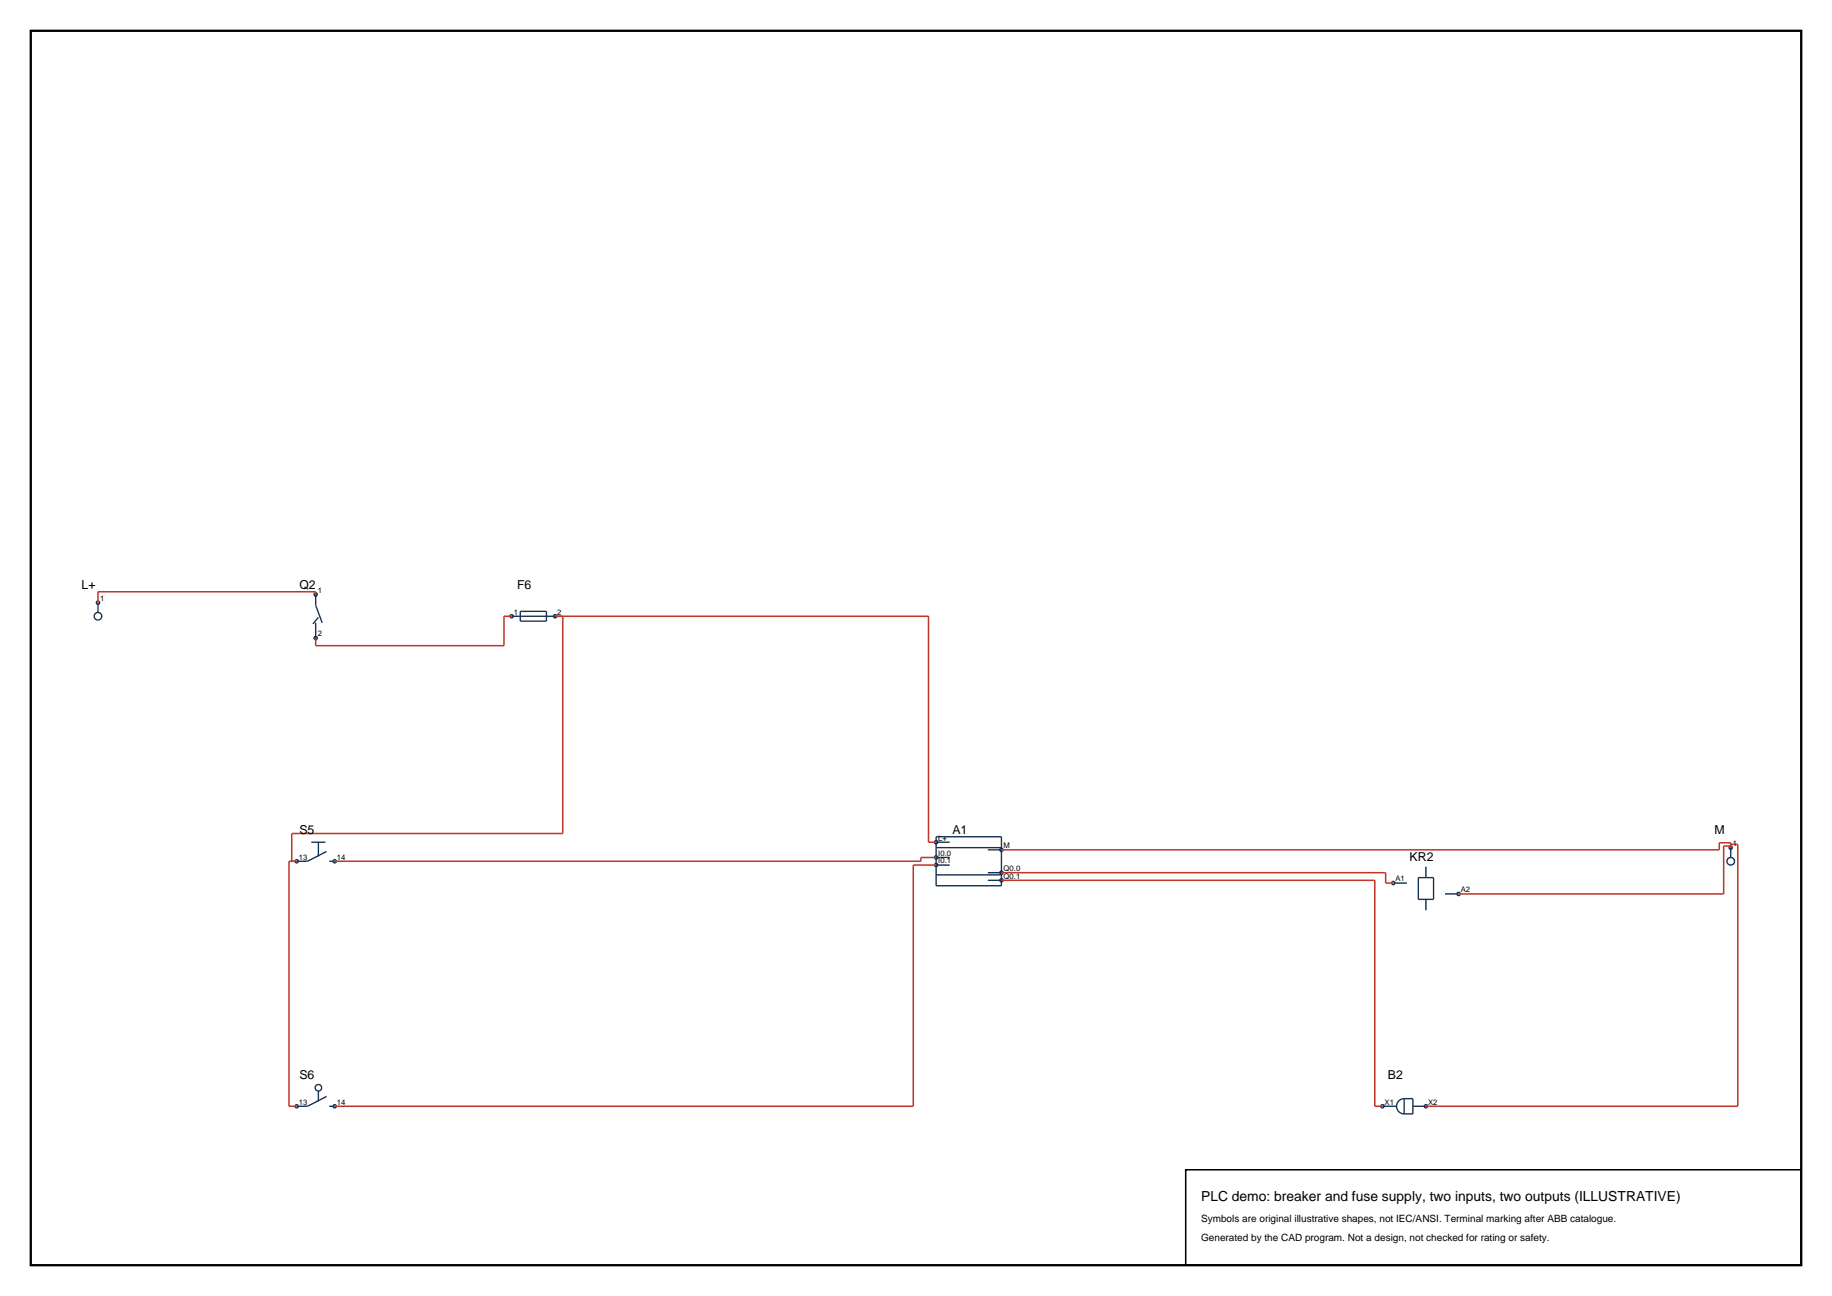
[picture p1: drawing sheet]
<svg xmlns="http://www.w3.org/2000/svg" width="420mm" height="297mm" viewBox="0 0 420 297" stroke-linecap="round" stroke-linejoin="round" font-family="sans-serif">
<path d="M7.1 7.1h405.8v282.8h-405.8z" fill="none" stroke="#000" stroke-width=".53"/>
<g fill="none" stroke="#143359" stroke-width=".32">
<path d="M22.5 138.1v2.3M22.5 138.1h.1M72.4 136.2v2.5l1.5 4M72.4 142.7v3.5M73 141.5l-1.3 1.5M117.3 141.2h10M119.3 140.1h6v2.2h-6zM71.4 193h3.2M73 193v3.3M74.9 195.1l-4.4 2.3h-2.5M75.5 197.4h1.2M214.6 191.8h15v11.2h-15z"/>
<path d="M214.6 194.3h15M214.6 193h3.1M214.6 196.5h3.1M214.6 198.2h3.1M226.5 194.8h3.1M226.5 200h3.1M326.9 198.6v2.5M396.8 194.3v2.2M214.6 200.5h15M226.5 201.7h3.1M319.4 202.4h3.1M325.2 201.1h3.5v5h-3.5z"/>
<path d="M326.9 206.1v2.5M331.3 204.9h3.1M73 250v2.4M74.9 251.3l-4.4 2.2h-2.5M75.5 253.5h1.2M316.9 253.5h3.3M321.9 251.8a1.75 1.75 0 0 0-1.7 1.7 1.75 1.75 0 0 0 1.7 1.8M321.9 251.8v3.5M321.9 251.8h2v3.5h-2M323.9 253.5h3"/>
<circle cx="22.5" cy="138.1" r=".37"/>
<circle cx="72.4" cy="136.2" r=".37"/>
<circle cx="22.5" cy="141.2" r=".87"/>
<circle cx="72.4" cy="146.2" r=".37"/>
<circle cx="117.3" cy="141.2" r=".37"/>
<circle cx="127.3" cy="141.2" r=".37"/>
<circle cx="68" cy="197.4" r=".37"/>
<circle cx="76.7" cy="197.4" r=".37"/>
<circle cx="214.6" cy="196.5" r=".37"/>
<circle cx="214.6" cy="198.2" r=".37"/>
<circle cx="214.6" cy="193" r=".37"/>
<circle cx="229.6" cy="200" r=".37"/>
<circle cx="229.6" cy="194.8" r=".37"/>
<circle cx="396.8" cy="194.3" r=".37"/>
<circle cx="396.8" cy="197.4" r=".87"/>
<circle cx="229.6" cy="201.7" r=".37"/>
<circle cx="319.4" cy="202.4" r=".38"/>
<circle cx="334.4" cy="204.9" r=".37"/>
<circle cx="68" cy="253.5" r=".37"/>
<circle cx="73" cy="249.3" r=".75"/>
<circle cx="76.7" cy="253.5" r=".37"/>
<circle cx="316.9" cy="253.5" r=".37"/>
<circle cx="326.9" cy="253.5" r=".37"/>
</g>
<path d="M72.4 136.2v-.6h-49.9v2.5M117.3 141.2h-1.8v6.8h-43.1v-1.8M127.3 141.2h85.6v51.8h1.7M129 141.2v49.8h-62.1v6.4M68 197.4h-1.7v56.1h1.7M214.6 196.5h-3.5v.9h-134.4M214.6 198.2h-5.2v55.3h-132.7M229.6 200h88.1v2.4h1.7M396.8 193.5h1.6v60h-71.5M396.8 193.9h-1.6v11h-60.8M396.8 194.3v-1.2h-2.6v1.7h-164.6M229.6 201.7h85.6v51.8h1.7" fill="none" stroke="#bf382b" stroke-width=".35"/>
<path d="M271.8 268.1h141.1v21.8h-141.1z" fill="none" stroke="#000" stroke-width=".35"/>
<text font-size="3.2" x="275.4" y="275.1">PLC demo: breaker and fuse supply, two inputs, two outputs (ILLUSTRATIVE)</text>
<g font-size="2.8">
<text x="18.7" y="135">L+</text>
<text x="68.6" y="135">Q2</text>
<text x="118.5" y="135">F6</text>
<text x="68.6" y="191.1">S5</text>
<text x="218.4" y="191.1">A1</text>
<text x="393" y="191.1">M</text>
<text x="323.2" y="197.4">KR2</text>
<text x="68.6" y="247.3">S6</text>
<text x="318.2" y="247.3">B2</text>
</g>
<g font-size="2.3">
<text x="275.4" y="280.1">Symbols are original illustrative shapes, not IEC/ANSI. Terminal marking after ABB catalogue.</text>
<text x="275.4" y="284.3">Generated by the CAD program. Not a design, not checked for rating or safety.</text>
</g>
<g font-size="1.8">
<text x="23" y="137.7">1</text>
<text x="72.9" y="135.9">1</text>
<text x="117.8" y="140.9">1</text>
<text x="127.8" y="140.9">2</text>
<text x="72.9" y="145.8">2</text>
<text x="68.5" y="197">13</text>
<text x="77.2" y="197">14</text>
<text x="215.1" y="192.6">L+</text>
<text x="215.1" y="196.1">I0.0</text>
<text x="215.1" y="197.9">I0.1</text>
<text x="230.1" y="194.4">M</text>
<text x="397.3" y="193.9">1</text>
<text x="230.1" y="199.6">Q0.0</text>
<text x="230.1" y="201.4">Q0.1</text>
<text x="319.9" y="202">A1</text>
<text x="334.9" y="204.5">A2</text>
<text x="68.5" y="253.1">13</text>
<text x="77.2" y="253.1">14</text>
<text x="317.4" y="253.1">X1</text>
<text x="327.4" y="253.1">X2</text>
</g>
</svg>
